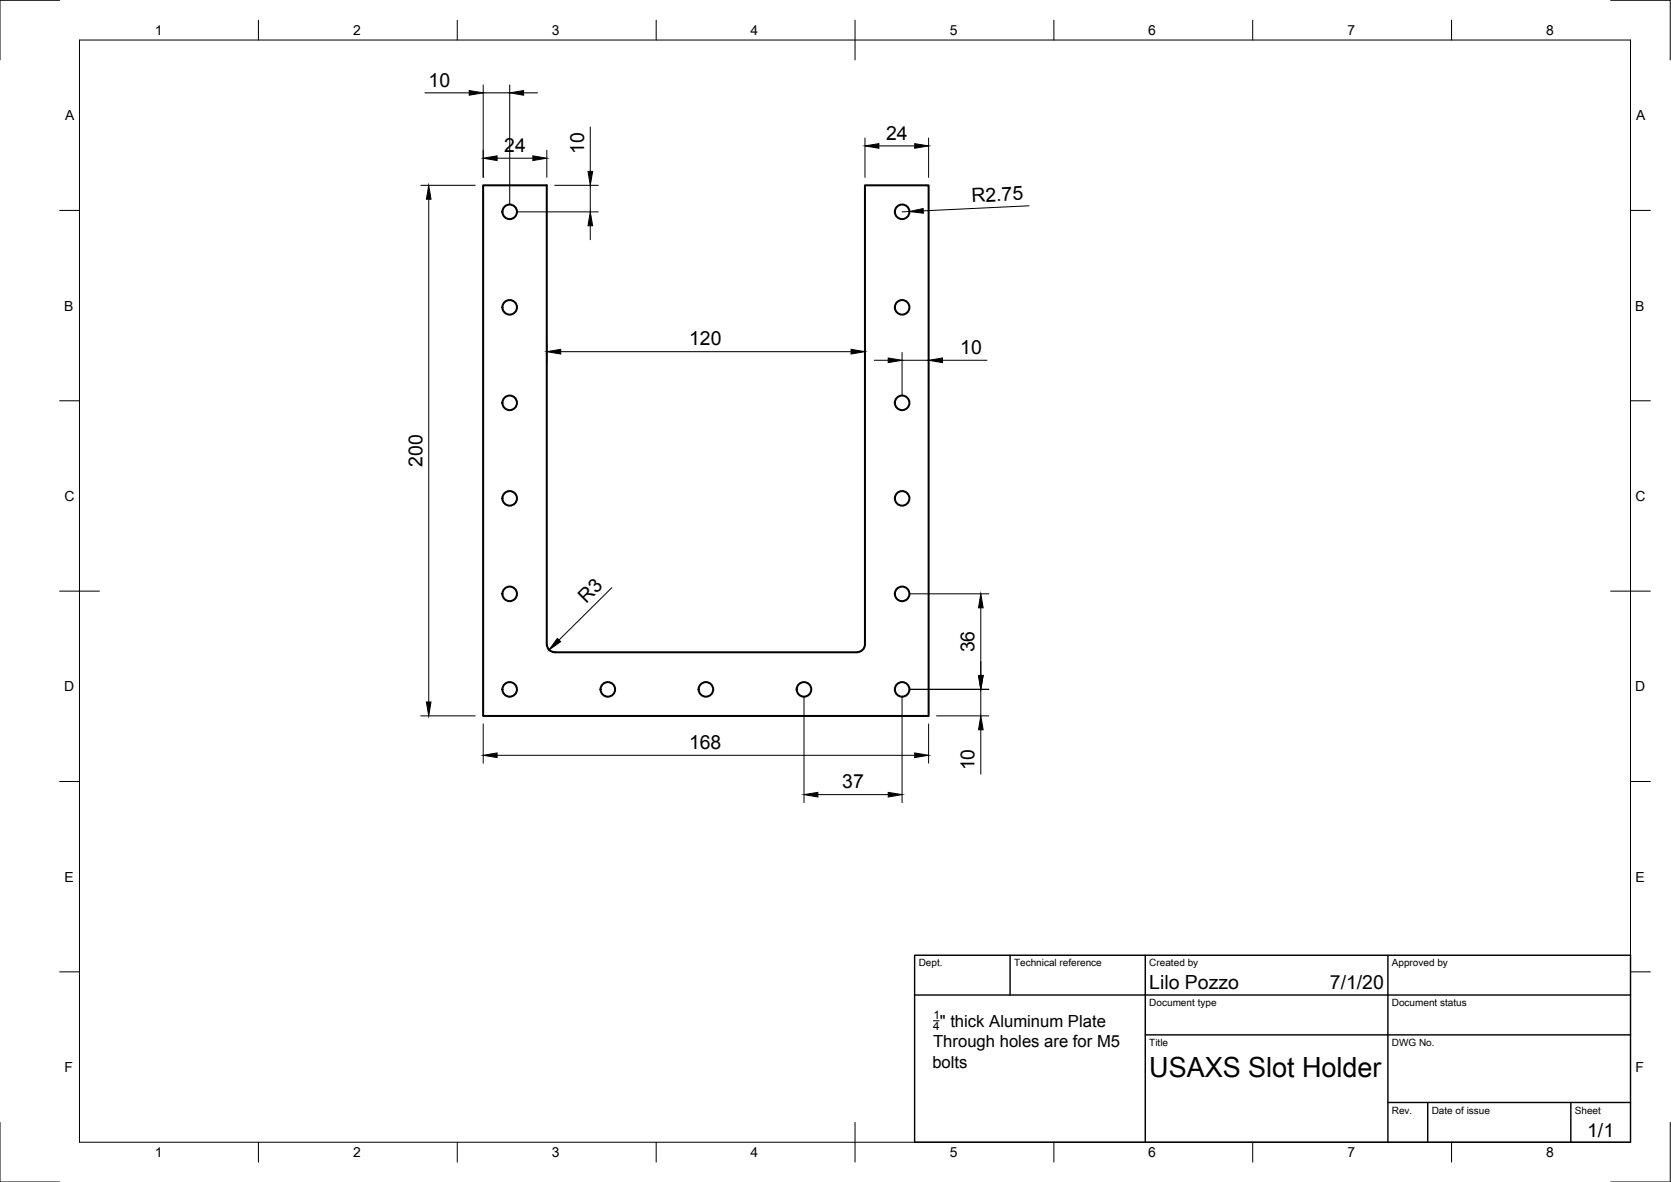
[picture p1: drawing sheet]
<svg xmlns="http://www.w3.org/2000/svg" width="420mm" height="297mm" viewBox="0 0 420 297" stroke-linecap="round" stroke-linejoin="round" font-family="sans-serif">
<!-- layer: Visible -->
<g fill="none" stroke="#000" stroke-width=".51">
<path d="M139.5 163.9h76M139.5 163.9a2.04 2.04 0 0 1-2-2v-115.3h-16v133.3h112v-133.3h-16v115.3a2 2 0 0 1-2 2"/>
<circle cx="128.2" cy="53.2" r="1.83"/>
<circle cx="226.8" cy="53.2" r="1.83"/>
<circle cx="128.2" cy="77.2" r="1.83"/>
<circle cx="226.8" cy="77.2" r="1.83"/>
<circle cx="128.2" cy="101.2" r="1.83"/>
<circle cx="226.8" cy="101.2" r="1.83"/>
<circle cx="128.2" cy="125.2" r="1.83"/>
<circle cx="226.8" cy="125.2" r="1.83"/>
<circle cx="128.2" cy="149.2" r="1.83"/>
<circle cx="226.8" cy="149.2" r="1.83"/>
<circle cx="128.2" cy="173.2" r="1.83"/>
<circle cx="152.8" cy="173.2" r="1.83"/>
<circle cx="177.5" cy="173.2" r="1.83"/>
<circle cx="202.2" cy="173.2" r="1.83"/>
<circle cx="226.8" cy="173.2" r="1.83"/>
</g>
<!-- layer: Border -->
<g fill="none" stroke="#000" stroke-width=".25">
<path d="M15 .1h-15v15M20 10.1h390v276.9h-390zM65 5.1v5M115 5.1v5M165 5.1v5M215 5.1v10M265 5.1v5M315 5.1v5M365 5.1v5M405 .1h15v15M15 52.9h5M410 52.9h5"/>
<path d="M15 100.7h5M410 100.7h5M15 148.6h10M405 148.6h10M15 196.4h5M410 196.4h5M15 244.2h5M410 244.2h5M0 282.1v14.9h15M65 287v5M115 287v5M165 287v5"/>
<path d="M215 282.1v9.9M265 287v5M315 287v5M365 287v5M420 282.1v14.9h-15"/>
</g>
<!-- layer: TitleBlock -->
<path d="M230 240.1h180v46.9h-180zM230 250h180M254 240.1v9.9M288 240.1v46.9M349 240.1v46.9M288 260.1h122M349 277.1h61M359 277.1v9.9M395 277.1v9.9" fill="none" stroke="#000" stroke-width=".36"/>
<!-- layer: Dimensions -->
<g fill="none" stroke="#000" stroke-width=".25">
<path d="M106.8 23.3h11.2M121.5 21.3v23.3M121.5 23.3h6.7M125 39.8h9M128.2 21.3v30M131.7 23.3h3.4M137.5 37.7v6.9M148.4 31.9v11.2M217.5 34.7v9.9M221 36.7h9M233.5 34.7v9.9M105.8 46.6h13.7"/>
<path d="M107.8 50.1v126.3M130.2 53.2h20.2M139.5 46.6h10.9M148.4 46.6v6.6M148.4 56.7v3.5M228.6 53.2h-1.8M258.7 51.7l-26.5 1.3M137.5 86.4v4.6M141 88.4h73M217.5 86.4v4.6M219.8 90.5h3.5M226.8 88.5v10.7"/>
<path d="M226.8 90.5h6.7M233.5 88.5v8.5M237 90.5h11.2M153.8 147.7l-13.3 13.2M228.8 149.2h19.8M246.6 152.7v17M105.8 179.9h13.7M202.2 175.2v26.5M226.8 175.2v26.5M228.8 173.2h19.8M235.5 179.9h13.1M246.6 173.2v6.7"/>
<path d="M121.5 181.9v9.9M125 189.8h105M205.7 199.7h17.6M233.5 181.9v9.9M246.6 183.4v11.2"/>
</g>
<g fill="#000" stroke="#000" stroke-width=".25">
<path d="M118 22.8l3.5 .5-3.5 .6zM121.5 39.8l3.5-.6v1.2zM128.2 23.3l3.5-.5v1.1zM134 39.2l3.5 .6-3.5 .6zM217.5 36.7l3.5-.6v1.2zM230 36.1l3.5 .6-3.5 .6zM107.8 46.6l.6 3.5h-1.2zM148.4 53.2l.6 3.5h-1.2zM147.8 43.1h1.2l-.6 3.5zM228.6 53.2l3.5-.8 .1 1.2zM137.5 88.4l3.5-.6v1.2zM214 87.8l3.5 .6-3.5 .6z"/>
<path d="M223.3 90l3.5 .5-3.5 .6zM233.5 90.5l3.5-.5v1.1zM246.6 149.2l.6 3.5h-1.2zM107.2 176.4h1.2l-.6 3.5zM140.1 160.4l.9 .9-2.9 2zM246 169.7h1.2l-.6 3.5zM121.5 189.8l3.5-.6v1.2zM202.2 199.7l3.5-.6v1.2zM223.3 199.1l3.5 .6-3.5 .6zM230 189.2l3.5 .6-3.5 .6zM246.6 179.9l.6 3.5h-1.2z"/>
</g>
<!-- layer: Annotations -->
<path d="M234.7 256.5h1.5" fill="none" stroke="#000" stroke-width=".25"/>
<text font-size="7" x="289" y="270.6">USAXS Slot Holder</text>
<g font-size="4.9">
<text x="107.8" y="21.8">10</text>
<text x="222.8" y="35.2">24</text>
<text x="126.8" y="38.3">24</text>
<text x="146.9" y="38.6" transform="rotate(-90 146.9 38.6)">10</text>
<text x="244.3" y="50.8" transform="rotate(-3 244.3 50.8)">R2.75</text>
<text x="173.3" y="86.8">120</text>
<text x="241.4" y="89">10</text>
<text x="106.2" y="117.3" transform="rotate(-90 106.2 117.3)">200</text>
<text x="147.4" y="151.9" transform="rotate(-45 147.4 151.9)">R3</text>
<text x="245.1" y="163.9" transform="rotate(-90 245.1 163.9)">36</text>
<text x="173.2" y="188.2">168</text>
<text x="245.1" y="193.6" transform="rotate(-90 245.1 193.6)">10</text>
<text x="211.8" y="198.1">37</text>
<text x="289" y="248.5">Lilo Pozzo</text>
<text x="334.4" y="248.5">7/1/20</text>
<text x="399.1" y="285.7">1/1</text>
</g>
<g font-size="4.2">
<text x="234.6" y="263.2">Through holes are for M5</text>
<text x="236.3" y="258">&quot; thick Aluminum Plate</text>
<text x="234.4" y="268.4">bolts</text>
</g>
<g font-size="3.5">
<text x="39" y="8.8">1</text>
<text x="88.8" y="8.8">2</text>
<text x="138.8" y="8.8">3</text>
<text x="188.7" y="8.8">4</text>
<text x="238.8" y="8.8">5</text>
<text x="288.7" y="8.8">6</text>
<text x="338.8" y="8.8">7</text>
<text x="388.8" y="8.8">8</text>
<text x="16.4" y="30.2">A</text>
<text x="411.4" y="30.2">A</text>
<text x="16.2" y="78">B</text>
<text x="411.2" y="78">B</text>
<text x="16.2" y="125.9">C</text>
<text x="411.2" y="125.9">C</text>
<text x="16.2" y="173.7">D</text>
<text x="411.2" y="173.7">D</text>
<text x="16.2" y="221.6">E</text>
<text x="411.2" y="221.6">E</text>
<text x="16.2" y="269.4">F</text>
<text x="411.2" y="269.4">F</text>
<text x="39" y="290.8">1</text>
<text x="88.8" y="290.8">2</text>
<text x="138.8" y="290.8">3</text>
<text x="188.7" y="290.8">4</text>
<text x="238.8" y="290.8">5</text>
<text x="288.7" y="290.8">6</text>
<text x="338.8" y="290.8">7</text>
<text x="388.8" y="290.8">8</text>
</g>
<g font-size="2.9">
<text x="234.7" y="256.2">1</text>
<text x="234.7" y="259">4</text>
</g>
<g font-size="2.5">
<text x="231" y="242.9">Dept.</text>
<text x="255" y="242.9">Technical reference</text>
<text x="289" y="242.9">Created by</text>
<text x="350" y="242.9">Approved by</text>
<text x="289" y="252.8">Document type</text>
<text x="350" y="252.8">Document status</text>
<text x="289" y="262.9">Title</text>
<text x="350" y="262.9">DWG No.</text>
<text x="350" y="279.9">Rev.</text>
<text x="360" y="279.9">Date of issue</text>
<text x="396" y="279.9">Sheet</text>
</g>
</svg>
